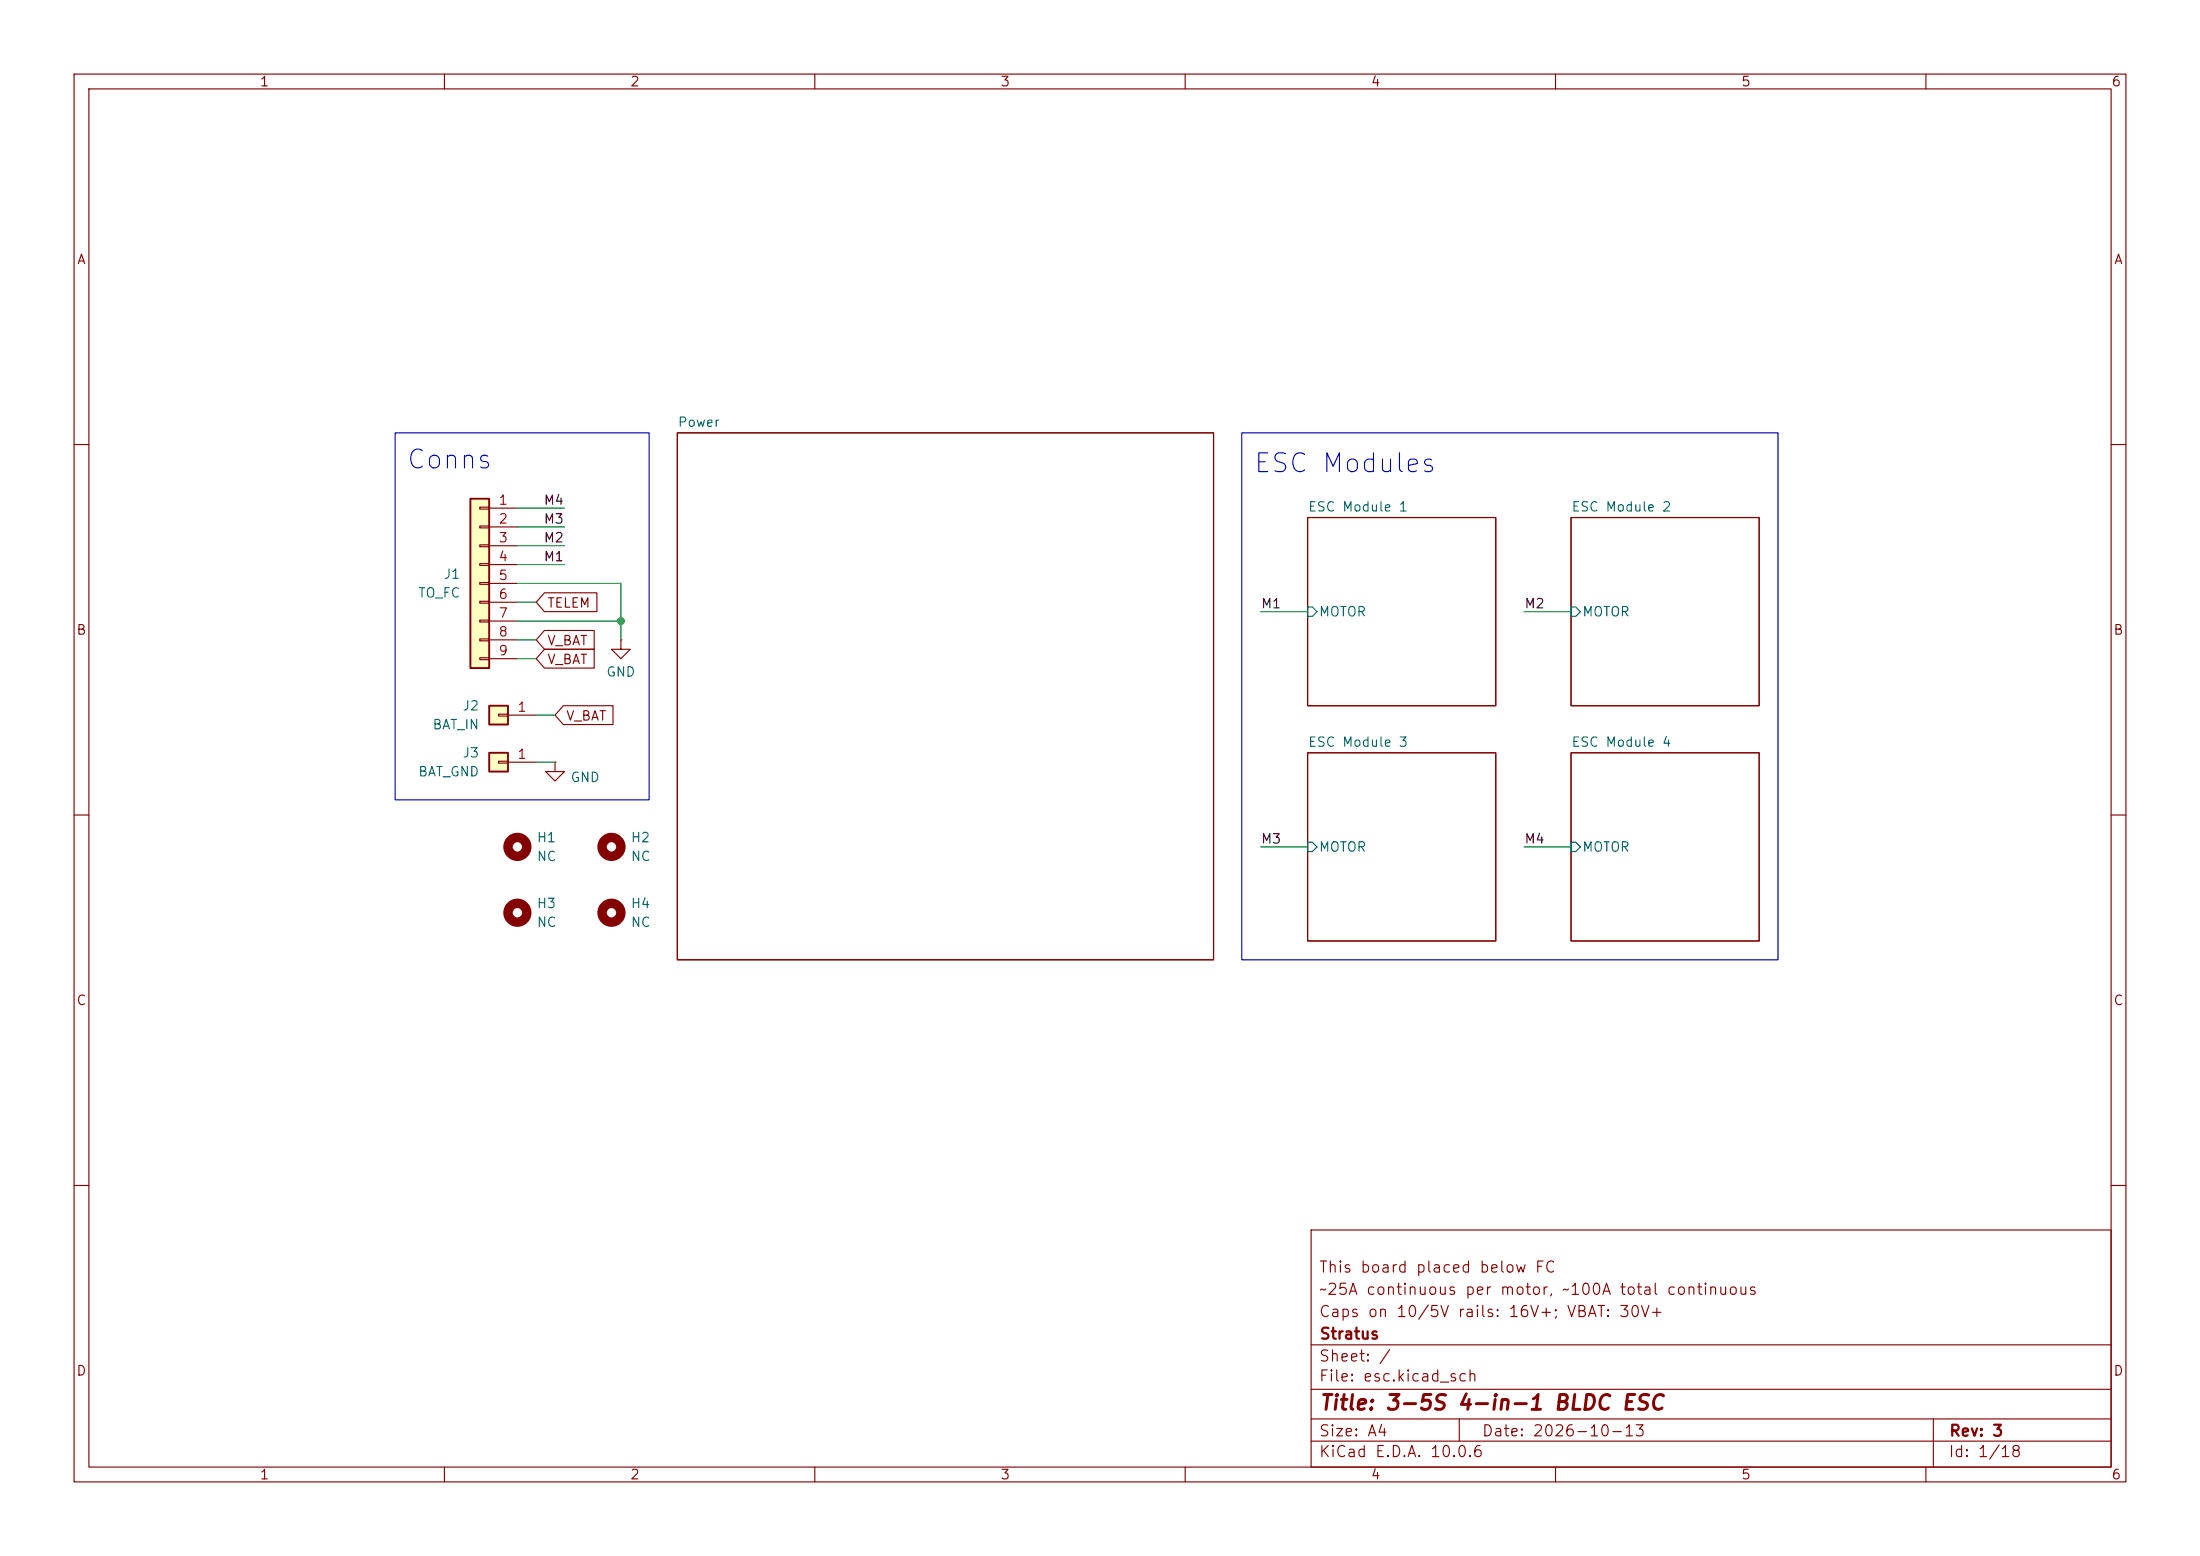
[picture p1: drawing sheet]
(kicad_sch
 (version 20260306)
 (generator "eeschema")
 (generator_version "10.0")
 (paper "A4")
 (title_block
  (title "3-5S 4-in-1 BLDC ESC")
  (date "2026-10-13")
  (rev "3")
  (company "Stratus")
  (comment 1 "Caps on 10/5V rails: 16V+; VBAT: 30V+")
  (comment 2 "~25A continuous per motor, ~100A total continuous")
  (comment 3 "This board placed below FC"))
 (lib_symbols
  (symbol "Connector_Generic:Conn_01x01"
   (pin_names
    (offset 1.016) (hide yes)) (exclude_from_sim no) (in_bom yes) (on_board yes)
   (in_pos_files yes)
   (duplicate_pin_numbers_are_jumpers no)
   (property "Reference" "J" (at 0 2.54 0) (show_name no) (do_not_autoplace no) (effects (font (size 1.27 1.27))))
   (property "Value" "Conn_01x01" (at 0 -2.54 0) (show_name no) (do_not_autoplace no) (effects (font (size 1.27 1.27))))
   (property "Footprint" "" (at 0 0 0) (show_name no) (do_not_autoplace no) (hide yes) (effects (font (size 1.27 1.27))))
   (property "Datasheet" "" (at 0 0 0) (show_name no) (do_not_autoplace no) (hide yes) (effects (font (size 1.27 1.27))))
   (property "Description" "Generic connector, single row, 01x01, script generated (kicad-library-utils/schlib/autogen/connector/)" (at 0 0 0) (show_name no) (do_not_autoplace no) (hide yes) (effects (font (size 1.27 1.27))))
   (symbol "Conn_01x01_1_1"
    (rectangle (start -1.27 1.27) (end 1.27 -1.27) (stroke (width 0.254) (type default)) (fill (type background)))
    (rectangle (start -1.27 0.127) (end 0 -0.127) (stroke (width 0.1524) (type default)) (fill (type none)))
    (pin passive line (at -5.08 0 0) (length 3.81) (name "Pin_1" (effects (font (size 1.27 1.27)))) (number "1" (effects (font (size 1.27 1.27))))))
   (embedded_fonts no))
  (symbol "Connector_Generic:Conn_01x09"
   (pin_names
    (offset 1.016) (hide yes)) (exclude_from_sim no) (in_bom yes) (on_board yes)
   (in_pos_files yes)
   (duplicate_pin_numbers_are_jumpers no)
   (property "Reference" "J" (at 0 12.7 0) (show_name no) (do_not_autoplace no) (effects (font (size 1.27 1.27))))
   (property "Value" "Conn_01x09" (at 0 -12.7 0) (show_name no) (do_not_autoplace no) (effects (font (size 1.27 1.27))))
   (property "Footprint" "" (at 0 0 0) (show_name no) (do_not_autoplace no) (hide yes) (effects (font (size 1.27 1.27))))
   (property "Datasheet" "" (at 0 0 0) (show_name no) (do_not_autoplace no) (hide yes) (effects (font (size 1.27 1.27))))
   (property "Description" "Generic connector, single row, 01x09, script generated (kicad-library-utils/schlib/autogen/connector/)" (at 0 0 0) (show_name no) (do_not_autoplace no) (hide yes) (effects (font (size 1.27 1.27))))
   (symbol "Conn_01x09_1_1"
    (rectangle (start -1.27 11.43) (end 1.27 -11.43) (stroke (width 0.254) (type default)) (fill (type background)))
    (rectangle (start -1.27 10.287) (end 0 10.033) (stroke (width 0.1524) (type default)) (fill (type none)))
    (rectangle (start -1.27 7.747) (end 0 7.493) (stroke (width 0.1524) (type default)) (fill (type none)))
    (rectangle (start -1.27 5.207) (end 0 4.953) (stroke (width 0.1524) (type default)) (fill (type none)))
    (rectangle (start -1.27 2.667) (end 0 2.413) (stroke (width 0.1524) (type default)) (fill (type none)))
    (rectangle (start -1.27 0.127) (end 0 -0.127) (stroke (width 0.1524) (type default)) (fill (type none)))
    (rectangle (start -1.27 -2.413) (end 0 -2.667) (stroke (width 0.1524) (type default)) (fill (type none)))
    (rectangle (start -1.27 -4.953) (end 0 -5.207) (stroke (width 0.1524) (type default)) (fill (type none)))
    (rectangle (start -1.27 -7.493) (end 0 -7.747) (stroke (width 0.1524) (type default)) (fill (type none)))
    (rectangle (start -1.27 -10.033) (end 0 -10.287) (stroke (width 0.1524) (type default)) (fill (type none)))
    (pin passive line (at -5.08 10.16 0) (length 3.81) (name "Pin_1" (effects (font (size 1.27 1.27)))) (number "1" (effects (font (size 1.27 1.27)))))
    (pin passive line (at -5.08 7.62 0) (length 3.81) (name "Pin_2" (effects (font (size 1.27 1.27)))) (number "2" (effects (font (size 1.27 1.27)))))
    (pin passive line (at -5.08 5.08 0) (length 3.81) (name "Pin_3" (effects (font (size 1.27 1.27)))) (number "3" (effects (font (size 1.27 1.27)))))
    (pin passive line (at -5.08 2.54 0) (length 3.81) (name "Pin_4" (effects (font (size 1.27 1.27)))) (number "4" (effects (font (size 1.27 1.27)))))
    (pin passive line (at -5.08 0 0) (length 3.81) (name "Pin_5" (effects (font (size 1.27 1.27)))) (number "5" (effects (font (size 1.27 1.27)))))
    (pin passive line (at -5.08 -2.54 0) (length 3.81) (name "Pin_6" (effects (font (size 1.27 1.27)))) (number "6" (effects (font (size 1.27 1.27)))))
    (pin passive line (at -5.08 -5.08 0) (length 3.81) (name "Pin_7" (effects (font (size 1.27 1.27)))) (number "7" (effects (font (size 1.27 1.27)))))
    (pin passive line (at -5.08 -7.62 0) (length 3.81) (name "Pin_8" (effects (font (size 1.27 1.27)))) (number "8" (effects (font (size 1.27 1.27)))))
    (pin passive line (at -5.08 -10.16 0) (length 3.81) (name "Pin_9" (effects (font (size 1.27 1.27)))) (number "9" (effects (font (size 1.27 1.27))))))
   (embedded_fonts no))
  (symbol "Mechanical:MountingHole"
   (pin_names
    (offset 1.016)) (exclude_from_sim no) (in_bom no) (on_board yes)
   (in_pos_files yes)
   (duplicate_pin_numbers_are_jumpers no)
   (property "Reference" "H" (at 0 5.08 0) (show_name no) (do_not_autoplace no) (effects (font (size 1.27 1.27))))
   (property "Value" "MountingHole" (at 0 3.175 0) (show_name no) (do_not_autoplace no) (effects (font (size 1.27 1.27))))
   (property "Footprint" "" (at 0 0 0) (show_name no) (do_not_autoplace no) (hide yes) (effects (font (size 1.27 1.27))))
   (property "Datasheet" "" (at 0 0 0) (show_name no) (do_not_autoplace no) (hide yes) (effects (font (size 1.27 1.27))))
   (property "Description" "Mounting Hole without connection" (at 0 0 0) (show_name no) (do_not_autoplace no) (hide yes) (effects (font (size 1.27 1.27))))
   (symbol "MountingHole_0_1"
    (circle (center 0 0) (radius 1.27) (stroke (width 1.27) (type default)) (fill (type none))))
   (embedded_fonts no))
  (symbol "power:GND"
   (power global)
   (pin_numbers (hide yes))
   (pin_names
    (offset 0) (hide yes)) (exclude_from_sim no) (in_bom yes) (on_board yes)
   (in_pos_files yes)
   (duplicate_pin_numbers_are_jumpers no)
   (property "Reference" "#PWR" (at 0 -6.35 0) (show_name no) (do_not_autoplace no) (hide yes) (effects (font (size 1.27 1.27))))
   (property "Value" "GND" (at 0 -3.81 0) (show_name no) (do_not_autoplace no) (effects (font (size 1.27 1.27))))
   (property "Footprint" "" (at 0 0 0) (show_name no) (do_not_autoplace no) (hide yes) (effects (font (size 1.27 1.27))))
   (property "Datasheet" "" (at 0 0 0) (show_name no) (do_not_autoplace no) (hide yes) (effects (font (size 1.27 1.27))))
   (property "Description" "Power symbol creates a global label with name \"GND\" , ground" (at 0 0 0) (show_name no) (do_not_autoplace no) (hide yes) (effects (font (size 1.27 1.27))))
   (symbol "GND_0_1"
    (polyline (pts (xy 0 0) (xy 0 -1.27) (xy 1.27 -1.27) (xy 0 -2.54) (xy -1.27 -1.27) (xy 0 -1.27)) (stroke (width 0) (type default)) (fill (type none))))
   (symbol "GND_1_1"
    (pin power_in line (at 0 0 270) (length 0) (name "" (effects (font (size 1.27 1.27)))) (number "1" (effects (font (size 1.27 1.27))))))
   (embedded_fonts no)))
 (rectangle
  (start 167.64 58.42)
  (end 240.03 129.54)
  (stroke (width 0) (type default))
  (fill (type none)))
 (rectangle
  (start 53.34 58.42)
  (end 87.63 107.95)
  (stroke (width 0) (type default))
  (fill (type none)))
 (text "ESC Modules"
  (exclude_from_sim no)
  (at 181.61 62.738 0)
  (effects (font (size 2.54 2.54))))
 (text "Conns\n"
  (exclude_from_sim no)
  (at 60.706 62.23 0)
  (effects (font (size 2.54 2.54))))
 (junction
  (at 83.82 83.82)
  (diameter 0)
  (color 0 0 0 0))
 (wire
  (pts (xy 69.85 81.28) (xy 72.39 81.28))
  (stroke (width 0) (type default)))
 (wire
  (pts (xy 205.74 114.3) (xy 212.09 114.3))
  (stroke (width 0) (type default)))
 (wire
  (pts (xy 72.39 96.52) (xy 74.93 96.52))
  (stroke (width 0) (type default)))
 (wire
  (pts (xy 69.85 76.2) (xy 76.2 76.2))
  (stroke (width 0) (type default)))
 (wire
  (pts (xy 69.85 78.74) (xy 83.82 78.74))
  (stroke (width 0) (type default)))
 (wire
  (pts (xy 69.85 86.36) (xy 72.39 86.36))
  (stroke (width 0) (type default)))
 (wire
  (pts (xy 69.85 71.12) (xy 76.2 71.12))
  (stroke (width 0) (type default)))
 (wire
  (pts (xy 83.82 78.74) (xy 83.82 83.82))
  (stroke (width 0) (type default)))
 (wire
  (pts (xy 69.85 83.82) (xy 83.82 83.82))
  (stroke (width 0) (type default)))
 (wire
  (pts (xy 69.85 88.9) (xy 72.39 88.9))
  (stroke (width 0) (type default)))
 (wire
  (pts (xy 170.18 114.3) (xy 176.53 114.3))
  (stroke (width 0) (type default)))
 (wire
  (pts (xy 69.85 68.58) (xy 76.2 68.58))
  (stroke (width 0) (type default)))
 (wire
  (pts (xy 205.74 82.55) (xy 212.09 82.55))
  (stroke (width 0) (type default)))
 (wire
  (pts (xy 83.82 86.36) (xy 83.82 83.82))
  (stroke (width 0) (type default)))
 (wire
  (pts (xy 170.18 82.55) (xy 176.53 82.55))
  (stroke (width 0) (type default)))
 (wire
  (pts (xy 69.85 73.66) (xy 76.2 73.66))
  (stroke (width 0) (type default)))
 (wire
  (pts (xy 72.39 102.87) (xy 74.93 102.87))
  (stroke (width 0) (type default)))
 (label "M2"
  (at 76.2 73.66 180)
  (effects (font (size 1.27 1.27)) (justify right bottom)))
 (label "M3"
  (at 76.2 71.12 180)
  (effects (font (size 1.27 1.27)) (justify right bottom)))
 (label "M2"
  (at 205.74 82.55 0)
  (effects (font (size 1.27 1.27)) (justify left bottom)))
 (label "M1"
  (at 170.18 82.55 0)
  (effects (font (size 1.27 1.27)) (justify left bottom)))
 (label "M1"
  (at 76.2 76.2 180)
  (effects (font (size 1.27 1.27)) (justify right bottom)))
 (label "M3"
  (at 170.18 114.3 0)
  (effects (font (size 1.27 1.27)) (justify left bottom)))
 (label "M4"
  (at 76.2 68.58 180)
  (effects (font (size 1.27 1.27)) (justify right bottom)))
 (label "M4"
  (at 205.74 114.3 0)
  (effects (font (size 1.27 1.27)) (justify left bottom)))
 (global_label "V_BAT"
  (shape input)
  (at 74.93 96.52 0)
  (fields_autoplaced yes)
  (effects (font (size 1.27 1.27)) (justify left))
  (property "Intersheetrefs" "${INTERSHEET_REFS}" (at 83.2976 96.52 0) (hide yes) (show_name no) (do_not_autoplace no) (effects (font (size 1.27 1.27)) (justify left))))
 (global_label "TELEM"
  (shape input)
  (at 72.39 81.28 0)
  (fields_autoplaced yes)
  (effects (font (size 1.27 1.27)) (justify left))
  (property "Intersheetrefs" "${INTERSHEET_REFS}" (at 81.1203 81.28 0) (hide yes) (show_name no) (do_not_autoplace no) (effects (font (size 1.27 1.27)) (justify left))))
 (global_label "V_BAT"
  (shape input)
  (at 72.39 88.9 0)
  (fields_autoplaced yes)
  (effects (font (size 1.27 1.27)) (justify left))
  (property "Intersheetrefs" "${INTERSHEET_REFS}" (at 80.7576 88.9 0) (hide yes) (show_name no) (do_not_autoplace no) (effects (font (size 1.27 1.27)) (justify left))))
 (global_label "V_BAT"
  (shape input)
  (at 72.39 86.36 0)
  (fields_autoplaced yes)
  (effects (font (size 1.27 1.27)) (justify left))
  (property "Intersheetrefs" "${INTERSHEET_REFS}" (at 80.7576 86.36 0) (hide yes) (show_name no) (do_not_autoplace no) (effects (font (size 1.27 1.27)) (justify left))))
 (symbol
  (lib_id "Connector_Generic:Conn_01x01")
  (at 67.31 102.87 0)
  (mirror y)
  (unit 1)
  (body_style 1)
  (exclude_from_sim no)
  (in_bom no)
  (on_board yes)
  (in_pos_files yes)
  (dnp no)
  (property "Reference" "J3" (at 64.77 101.5999 0) (show_name no) (do_not_autoplace no) (effects (font (size 1.27 1.27)) (justify left)))
  (property "Value" "BAT_GND" (at 64.77 104.1399 0) (show_name no) (do_not_autoplace no) (effects (font (size 1.27 1.27)) (justify left)))
  (property "Footprint" "Stratus:Input_5x5_D2.5_L" (at 67.31 102.87 0) (hide yes) (show_name no) (do_not_autoplace no) (effects (font (size 1.27 1.27))))
  (property "Datasheet" "" (at 67.31 102.87 0) (hide yes) (show_name no) (do_not_autoplace no) (effects (font (size 1.27 1.27))))
  (property "Description" "Battery input pad" (at 67.31 102.87 0) (hide yes) (show_name no) (do_not_autoplace no) (effects (font (size 1.27 1.27))))
  (property "LCSC#" "" (at 67.31 102.87 0) (hide yes) (show_name no) (do_not_autoplace no) (effects (font (size 1.27 1.27))))
  (pin "1"))
 (symbol
  (lib_id "power:GND")
  (at 74.93 102.87 0)
  (unit 1)
  (body_style 1)
  (exclude_from_sim no)
  (in_bom yes)
  (on_board yes)
  (in_pos_files yes)
  (dnp no)
  (property "Reference" "#PWR06" (at 74.93 109.22 0) (hide yes) (show_name no) (do_not_autoplace no) (effects (font (size 1.27 1.27))))
  (property "Value" "GND" (at 78.994 104.902 0) (show_name no) (do_not_autoplace no) (effects (font (size 1.27 1.27))))
  (property "Footprint" "" (at 74.93 102.87 0) (hide yes) (show_name no) (do_not_autoplace no) (effects (font (size 1.27 1.27))))
  (property "Datasheet" "" (at 74.93 102.87 0) (hide yes) (show_name no) (do_not_autoplace no) (effects (font (size 1.27 1.27))))
  (property "Description" "Power symbol creates a global label with name \"GND\" , ground" (at 74.93 102.87 0) (hide yes) (show_name no) (do_not_autoplace no) (effects (font (size 1.27 1.27))))
  (pin "1"))
 (symbol
  (lib_id "Connector_Generic:Conn_01x01")
  (at 67.31 96.52 0)
  (mirror y)
  (unit 1)
  (body_style 1)
  (exclude_from_sim no)
  (in_bom no)
  (on_board yes)
  (in_pos_files yes)
  (dnp no)
  (property "Reference" "J2" (at 64.77 95.2499 0) (show_name no) (do_not_autoplace no) (effects (font (size 1.27 1.27)) (justify left)))
  (property "Value" "BAT_IN" (at 64.77 97.7899 0) (show_name no) (do_not_autoplace no) (effects (font (size 1.27 1.27)) (justify left)))
  (property "Footprint" "Stratus:Input_5x5_D2.5_R" (at 67.31 96.52 0) (hide yes) (show_name no) (do_not_autoplace no) (effects (font (size 1.27 1.27))))
  (property "Datasheet" "" (at 67.31 96.52 0) (hide yes) (show_name no) (do_not_autoplace no) (effects (font (size 1.27 1.27))))
  (property "Description" "Battery input pad" (at 67.31 96.52 0) (hide yes) (show_name no) (do_not_autoplace no) (effects (font (size 1.27 1.27))))
  (property "LCSC#" "" (at 67.31 96.52 0) (hide yes) (show_name no) (do_not_autoplace no) (effects (font (size 1.27 1.27))))
  (pin "1"))
 (symbol
  (lib_id "Mechanical:MountingHole")
  (at 69.85 114.3 0)
  (unit 1)
  (body_style 1)
  (exclude_from_sim no)
  (in_bom no)
  (on_board yes)
  (in_pos_files yes)
  (dnp no)
  (fields_autoplaced yes)
  (property "Reference" "H1" (at 72.39 113.0299 0) (show_name no) (do_not_autoplace no) (effects (font (size 1.27 1.27)) (justify left)))
  (property "Value" "NC" (at 72.39 115.5699 0) (show_name no) (do_not_autoplace no) (effects (font (size 1.27 1.27)) (justify left)))
  (property "Footprint" "Stratus:Mount_M3_K0.5" (at 69.85 114.3 0) (hide yes) (show_name no) (do_not_autoplace no) (effects (font (size 1.27 1.27))))
  (property "Datasheet" "" (at 69.85 114.3 0) (hide yes) (show_name no) (do_not_autoplace no) (effects (font (size 1.27 1.27))))
  (property "Description" "Mounting Hole without connection" (at 69.85 114.3 0) (hide yes) (show_name no) (do_not_autoplace no) (effects (font (size 1.27 1.27))))
  (property "LCSC#" "" (at 69.85 114.3 0) (hide yes) (show_name no) (do_not_autoplace no) (effects (font (size 1.27 1.27)))))
 (symbol
  (lib_id "Mechanical:MountingHole")
  (at 82.55 123.19 0)
  (unit 1)
  (body_style 1)
  (exclude_from_sim no)
  (in_bom no)
  (on_board yes)
  (in_pos_files yes)
  (dnp no)
  (fields_autoplaced yes)
  (property "Reference" "H4" (at 85.09 121.9199 0) (show_name no) (do_not_autoplace no) (effects (font (size 1.27 1.27)) (justify left)))
  (property "Value" "NC" (at 85.09 124.4599 0) (show_name no) (do_not_autoplace no) (effects (font (size 1.27 1.27)) (justify left)))
  (property "Footprint" "Stratus:Mount_M3_K0.5" (at 82.55 123.19 0) (hide yes) (show_name no) (do_not_autoplace no) (effects (font (size 1.27 1.27))))
  (property "Datasheet" "" (at 82.55 123.19 0) (hide yes) (show_name no) (do_not_autoplace no) (effects (font (size 1.27 1.27))))
  (property "Description" "Mounting Hole without connection" (at 82.55 123.19 0) (hide yes) (show_name no) (do_not_autoplace no) (effects (font (size 1.27 1.27))))
  (property "LCSC#" "" (at 82.55 123.19 0) (hide yes) (show_name no) (do_not_autoplace no) (effects (font (size 1.27 1.27)))))
 (symbol
  (lib_id "power:GND")
  (at 83.82 86.36 0)
  (unit 1)
  (body_style 1)
  (exclude_from_sim no)
  (in_bom yes)
  (on_board yes)
  (in_pos_files yes)
  (dnp no)
  (property "Reference" "#PWR03" (at 83.82 92.71 0) (hide yes) (show_name no) (do_not_autoplace no) (effects (font (size 1.27 1.27))))
  (property "Value" "GND" (at 83.82 90.678 0) (show_name no) (do_not_autoplace no) (effects (font (size 1.27 1.27))))
  (property "Footprint" "" (at 83.82 86.36 0) (hide yes) (show_name no) (do_not_autoplace no) (effects (font (size 1.27 1.27))))
  (property "Datasheet" "" (at 83.82 86.36 0) (hide yes) (show_name no) (do_not_autoplace no) (effects (font (size 1.27 1.27))))
  (property "Description" "Power symbol creates a global label with name \"GND\" , ground" (at 83.82 86.36 0) (hide yes) (show_name no) (do_not_autoplace no) (effects (font (size 1.27 1.27))))
  (pin "1"))
 (symbol
  (lib_id "Mechanical:MountingHole")
  (at 69.85 123.19 0)
  (unit 1)
  (body_style 1)
  (exclude_from_sim no)
  (in_bom no)
  (on_board yes)
  (in_pos_files yes)
  (dnp no)
  (fields_autoplaced yes)
  (property "Reference" "H3" (at 72.39 121.9199 0) (show_name no) (do_not_autoplace no) (effects (font (size 1.27 1.27)) (justify left)))
  (property "Value" "NC" (at 72.39 124.4599 0) (show_name no) (do_not_autoplace no) (effects (font (size 1.27 1.27)) (justify left)))
  (property "Footprint" "Stratus:Mount_M3_K0.5" (at 69.85 123.19 0) (hide yes) (show_name no) (do_not_autoplace no) (effects (font (size 1.27 1.27))))
  (property "Datasheet" "" (at 69.85 123.19 0) (hide yes) (show_name no) (do_not_autoplace no) (effects (font (size 1.27 1.27))))
  (property "Description" "Mounting Hole without connection" (at 69.85 123.19 0) (hide yes) (show_name no) (do_not_autoplace no) (effects (font (size 1.27 1.27))))
  (property "LCSC#" "" (at 69.85 123.19 0) (hide yes) (show_name no) (do_not_autoplace no) (effects (font (size 1.27 1.27)))))
 (symbol
  (lib_id "Connector_Generic:Conn_01x09")
  (at 64.77 78.74 0)
  (mirror y)
  (unit 1)
  (body_style 1)
  (exclude_from_sim no)
  (in_bom yes)
  (on_board yes)
  (in_pos_files yes)
  (dnp no)
  (property "Reference" "J1" (at 62.23 77.4699 0) (show_name no) (do_not_autoplace no) (effects (font (size 1.27 1.27)) (justify left)))
  (property "Value" "TO_FC" (at 62.23 80.0099 0) (show_name no) (do_not_autoplace no) (effects (font (size 1.27 1.27)) (justify left)))
  (property "Footprint" "Stratus:JST_SH_1x9_ESC" (at 64.77 78.74 0) (hide yes) (show_name no) (do_not_autoplace no) (effects (font (size 1.27 1.27))))
  (property "Datasheet" "" (at 64.77 78.74 0) (hide yes) (show_name no) (do_not_autoplace no) (effects (font (size 1.27 1.27))))
  (property "Description" "Horizontal JST-SH 1x9" (at 64.77 78.74 0) (hide yes) (show_name no) (do_not_autoplace no) (effects (font (size 1.27 1.27))))
  (property "LCSC#" "C160408" (at 64.77 78.74 0) (hide yes) (show_name no) (do_not_autoplace no) (effects (font (size 1.27 1.27))))
  (property "MFR" "JST" (at 64.77 78.74 0) (hide yes) (show_name no) (do_not_autoplace no) (effects (font (size 1.27 1.27))))
  (property "MPN" "SM09B-SRSS-TB(LF)(SN)" (at 64.77 78.74 0) (hide yes) (show_name no) (do_not_autoplace no) (effects (font (size 1.27 1.27))))
  (pin "2")
  (pin "4")
  (pin "8")
  (pin "6")
  (pin "3")
  (pin "5")
  (pin "9")
  (pin "7")
  (pin "1"))
 (symbol
  (lib_id "Mechanical:MountingHole")
  (at 82.55 114.3 0)
  (unit 1)
  (body_style 1)
  (exclude_from_sim no)
  (in_bom no)
  (on_board yes)
  (in_pos_files yes)
  (dnp no)
  (fields_autoplaced yes)
  (property "Reference" "H2" (at 85.09 113.0299 0) (show_name no) (do_not_autoplace no) (effects (font (size 1.27 1.27)) (justify left)))
  (property "Value" "NC" (at 85.09 115.5699 0) (show_name no) (do_not_autoplace no) (effects (font (size 1.27 1.27)) (justify left)))
  (property "Footprint" "Stratus:Mount_M3_K0.5" (at 82.55 114.3 0) (hide yes) (show_name no) (do_not_autoplace no) (effects (font (size 1.27 1.27))))
  (property "Datasheet" "" (at 82.55 114.3 0) (hide yes) (show_name no) (do_not_autoplace no) (effects (font (size 1.27 1.27))))
  (property "Description" "Mounting Hole without connection" (at 82.55 114.3 0) (hide yes) (show_name no) (do_not_autoplace no) (effects (font (size 1.27 1.27))))
  (property "LCSC#" "" (at 82.55 114.3 0) (hide yes) (show_name no) (do_not_autoplace no) (effects (font (size 1.27 1.27)))))
 (sheet
  (at 176.53 69.85)
  (size 25.4 25.4)
  (exclude_from_sim no)
  (in_bom yes)
  (on_board yes)
  (dnp no)
  (fields_autoplaced yes)
  (stroke (width 0.1524) (type solid))
  (fill (color 0 0 0 0))
  (property "Sheetname" "ESC Module 1" (at 176.53 69.1384 0) (show_name no) (do_not_autoplace no) (effects (font (size 1.27 1.27)) (justify left bottom)))
  (property "Sheetfile" "esc_module.kicad_sch" (at 176.53 95.8346 0) (hide yes) (show_name no) (do_not_autoplace no) (effects (font (size 1.27 1.27)) (justify left top)))
  (pin "MOTOR" input (at 176.53 82.55 180) (effects (font (size 1.27 1.27)) (justify left))))
 (sheet
  (at 176.53 101.6)
  (size 25.4 25.4)
  (exclude_from_sim no)
  (in_bom yes)
  (on_board yes)
  (dnp no)
  (fields_autoplaced yes)
  (stroke (width 0.1524) (type solid))
  (fill (color 0 0 0 0))
  (property "Sheetname" "ESC Module 3" (at 176.53 100.8884 0) (show_name no) (do_not_autoplace no) (effects (font (size 1.27 1.27)) (justify left bottom)))
  (property "Sheetfile" "esc_module.kicad_sch" (at 176.53 127.5846 0) (hide yes) (show_name no) (do_not_autoplace no) (effects (font (size 1.27 1.27)) (justify left top)))
  (pin "MOTOR" input (at 176.53 114.3 180) (effects (font (size 1.27 1.27)) (justify left))))
 (sheet
  (at 212.09 101.6)
  (size 25.4 25.4)
  (exclude_from_sim no)
  (in_bom yes)
  (on_board yes)
  (dnp no)
  (fields_autoplaced yes)
  (stroke (width 0.1524) (type solid))
  (fill (color 0 0 0 0))
  (property "Sheetname" "ESC Module 4" (at 212.09 100.8884 0) (show_name no) (do_not_autoplace no) (effects (font (size 1.27 1.27)) (justify left bottom)))
  (property "Sheetfile" "esc_module.kicad_sch" (at 212.09 127.5846 0) (hide yes) (show_name no) (do_not_autoplace no) (effects (font (size 1.27 1.27)) (justify left top)))
  (pin "MOTOR" input (at 212.09 114.3 180) (effects (font (size 1.27 1.27)) (justify left))))
 (sheet
  (at 212.09 69.85)
  (size 25.4 25.4)
  (exclude_from_sim no)
  (in_bom yes)
  (on_board yes)
  (dnp no)
  (fields_autoplaced yes)
  (stroke (width 0.1524) (type solid))
  (fill (color 0 0 0 0))
  (property "Sheetname" "ESC Module 2" (at 212.09 69.1384 0) (show_name no) (do_not_autoplace no) (effects (font (size 1.27 1.27)) (justify left bottom)))
  (property "Sheetfile" "esc_module.kicad_sch" (at 212.09 95.8346 0) (hide yes) (show_name no) (do_not_autoplace no) (effects (font (size 1.27 1.27)) (justify left top)))
  (pin "MOTOR" input (at 212.09 82.55 180) (effects (font (size 1.27 1.27)) (justify left))))
 (sheet
  (at 91.44 58.42)
  (size 72.39 71.12)
  (exclude_from_sim no)
  (in_bom yes)
  (on_board yes)
  (dnp no)
  (fields_autoplaced yes)
  (stroke (width 0.1524) (type solid))
  (fill (color 0 0 0 0))
  (property "Sheetname" "Power" (at 91.44 57.7084 0) (show_name no) (do_not_autoplace no) (effects (font (size 1.27 1.27)) (justify left bottom)))
  (property "Sheetfile" "power.kicad_sch" (at 91.44 130.1246 0) (hide yes) (show_name no) (do_not_autoplace no) (effects (font (size 1.27 1.27)) (justify left top))))
 (sheet_instances
  (path ""
   (page "1")))
 (embedded_fonts no))
